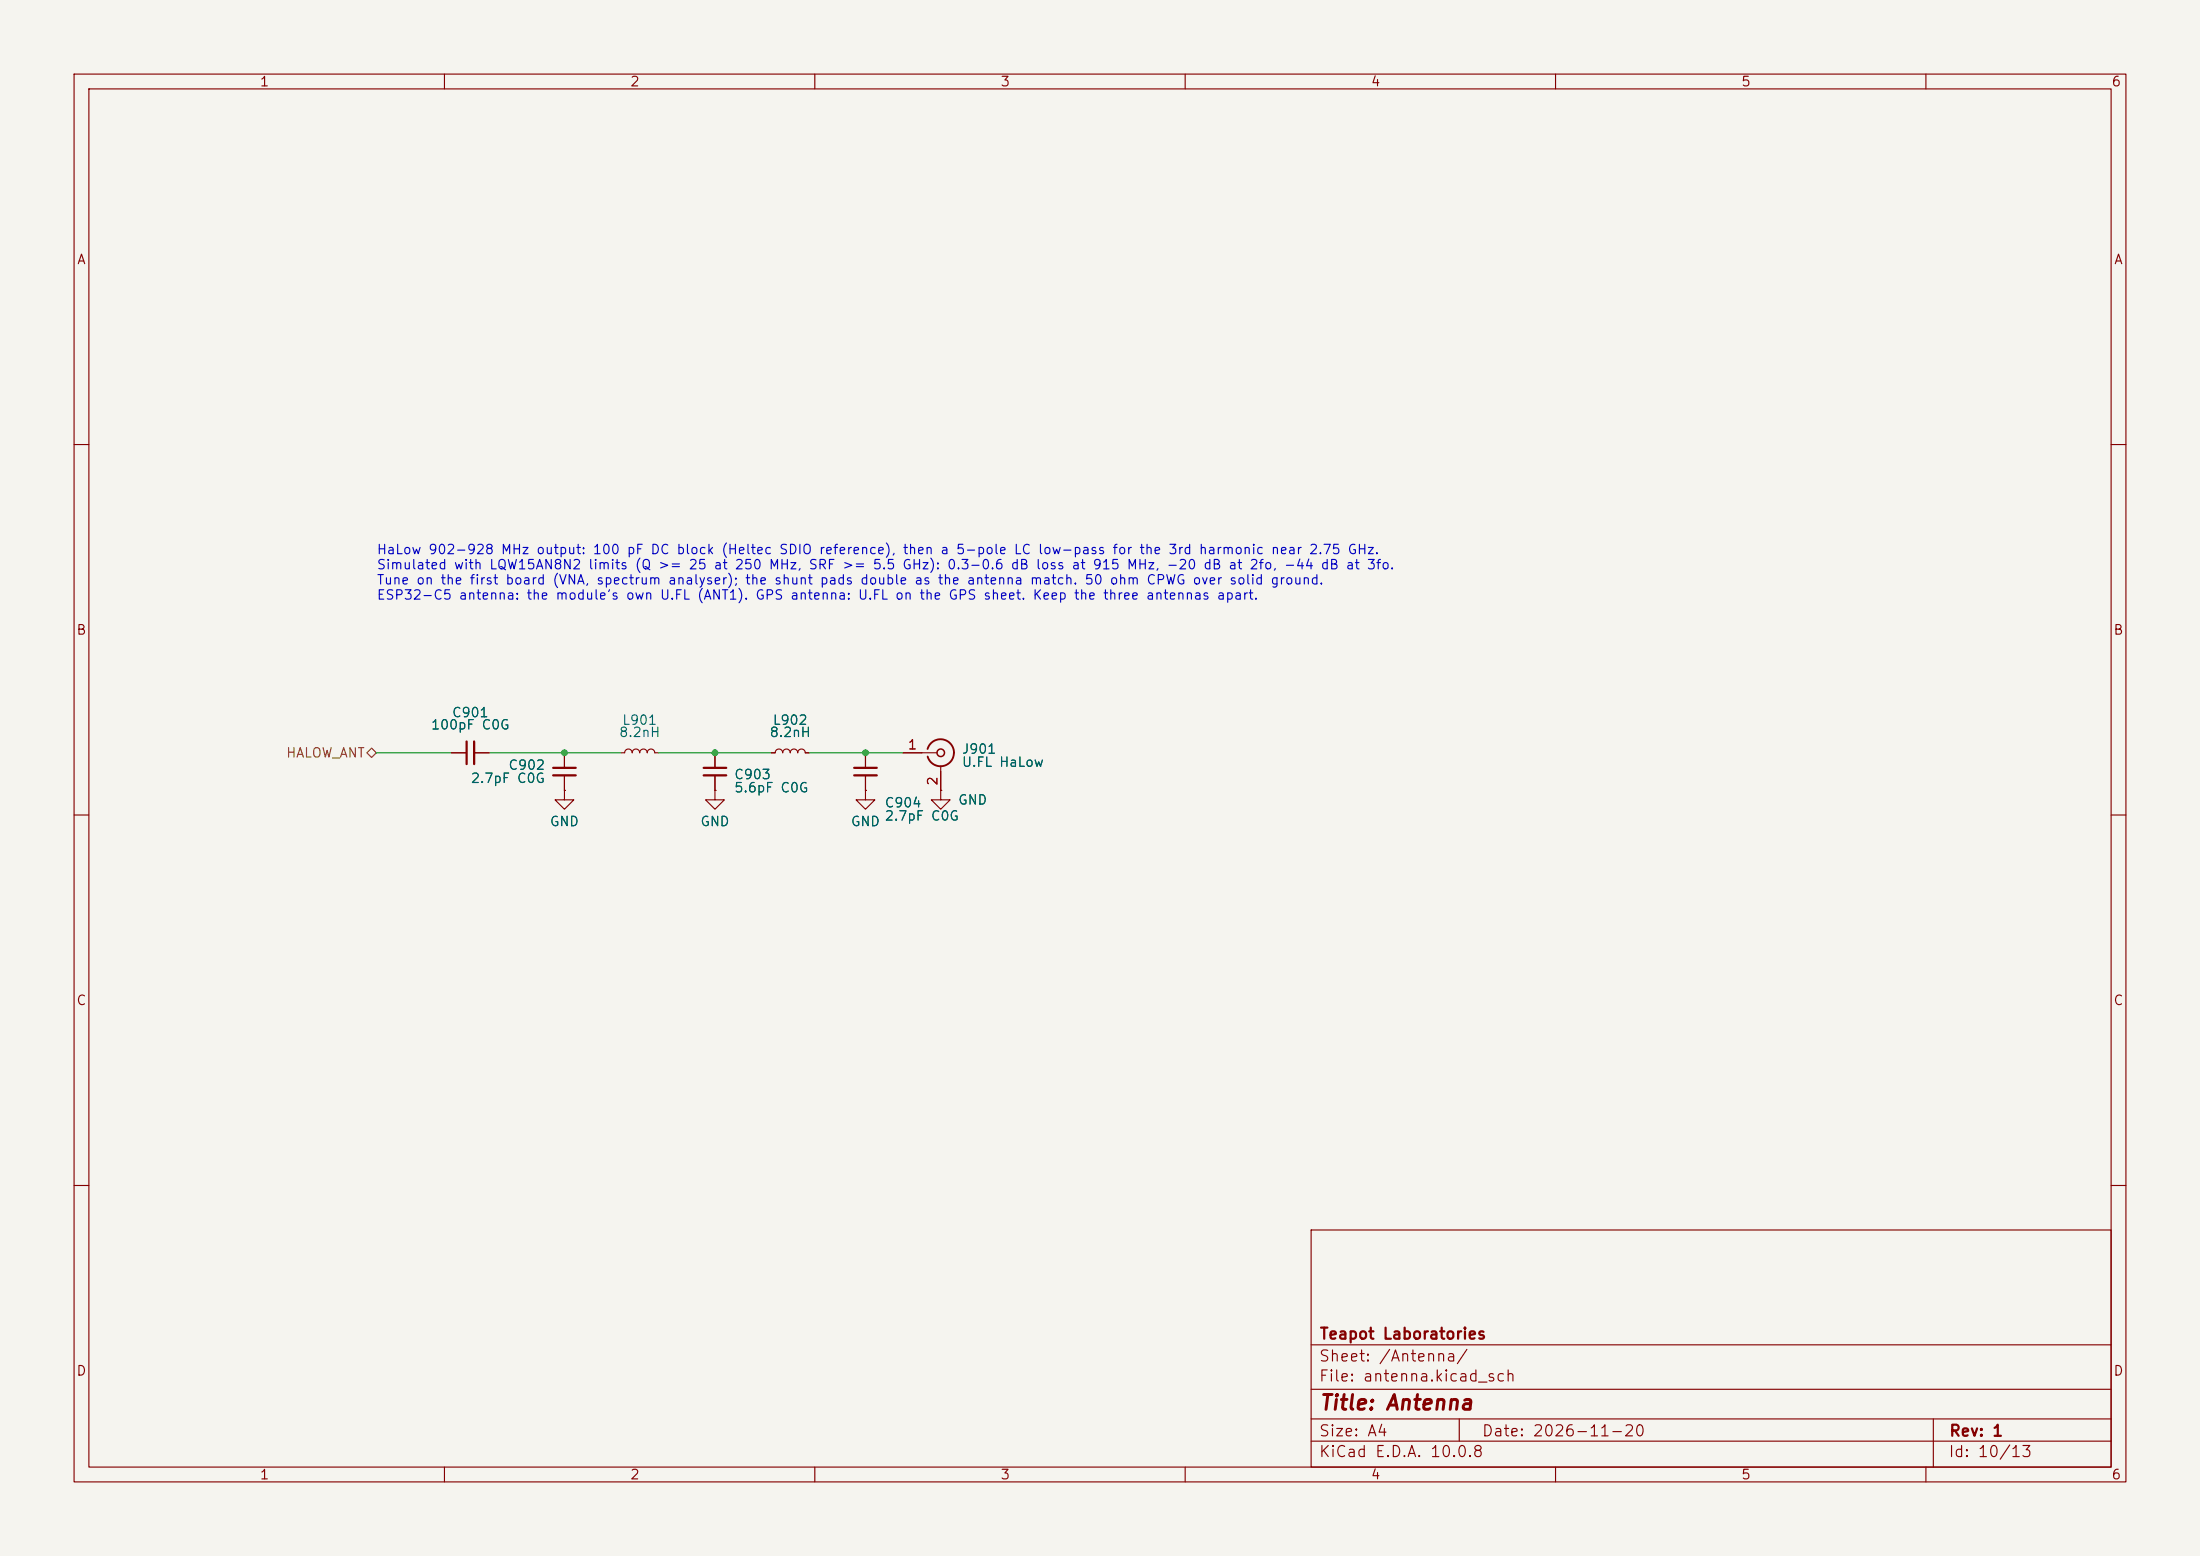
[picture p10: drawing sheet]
<svg xmlns="http://www.w3.org/2000/svg" width="297mm" height="210mm" viewBox="0 0 297 210" stroke-linecap="round" stroke-linejoin="round" font-family="sans-serif">
<path d="M0 0h297v210h-297z" fill="#f5f4ef" stroke="#f5f4ef" stroke-width=".14"/>
<g fill="none" stroke="#840000" stroke-width=".15">
<path d="M10 10h277v190h-277zM12 12h273v186h-273zM60 10v2M110 10v2M160 10v2M210 10v2M260 10v2M10 60h2M285 60h2M10 110h2M61 101.6h2M64 101.6h2"/>
<path d="M76.2 106.7v1.3h1.3l-1.3 1.2-1.3-1.2h1.3M76.2 106.7h.1M76.2 101.6v2M76.2 104.6v2.1M83.8 101.6h.5a.51 .51 0 0 1 .5-.5 .51 .51 0 0 1 .5 .5 .51 .51 0 0 1 .6-.5 .51 .51 0 0 1 .5 .5 .51 .51 0 0 1 .5-.5 .51 .51 0 0 1 .5 .5 .51 .51 0 0 1 .5-.5 .51 .51 0 0 1 .5 .5h.5M96.5 106.7v1.3h1.3l-1.3 1.2-1.3-1.2h1.3M96.5 106.7h.1M96.5 101.6v2M96.5 104.6v2.1M104.1 101.6h.5a.51 .51 0 0 1 .6-.5 .51 .51 0 0 1 .5 .5 .51 .51 0 0 1 .5-.5 .51 .51 0 0 1 .5 .5 .51 .51 0 0 1 .5-.5 .51 .51 0 0 1 .5 .5 .51 .51 0 0 1 .5-.5 .51 .51 0 0 1 .5 .5h.5M116.8 106.7v1.3h1.3l-1.3 1.2-1.2-1.2h1.2M116.8 106.7h.1"/>
<path d="M116.8 101.6v2M116.8 104.6v2.1M121.9 101.6h4.6M127 106.7v1.3h1.3l-1.3 1.2-1.3-1.2h1.3M127 106.7h.1M127 103.4v3.3M285 110h2M10 160h2M177 166h108v32h-108zM285 160h2M60 198v2M110 198v2"/>
<path d="M160 198v2M177 194.5h108M177 191.5h108M177 187.5h108M177 181.5h108M197 191.5v3M210 198v2M260 198v2M261 191.5v6.5"/>
</g>
<path d="M125.2 101.1a1.81 1.81 0 0 1 2.8-1 1.81 1.81 0 0 1 0 3 1.81 1.81 0 0 1-2.8-1" fill="none" stroke="#840000" stroke-width=".25"/>
<circle cx="127" cy="101.6" r=".51" fill="none" stroke="#840000" stroke-width=".2"/>
<path d="M63 100.1v3M64 100.1v3M74.7 103.6h3M74.7 104.6h3M95 103.6h3M95 104.6h3M115.3 103.6h3.1M115.3 104.6h3.1" fill="none" stroke="#840000" stroke-width=".3"/>
<path d="M49.5 101.6l.7-.6 .6 .6-.6 .6z" fill="none" stroke="#725600" stroke-width=".15"/>
<path d="M50.8 101.6h10.2M66 101.6h17.8M88.9 101.6h15.2M109.2 101.6h12.7" fill="none" stroke="#009600" stroke-width=".15"/>
<g fill="#009600">
<circle cx="76.2" cy="101.6" r=".46"/>
<circle cx="96.5" cy="101.6" r=".46"/>
<circle cx="116.8" cy="101.6" r=".46"/>
</g>
<text font-size="2" fill="#840000" x="178" y="190.8">Title: Antenna</text>
<g font-size="1.5" fill="#840000">
<text x="178" y="184.1">Sheet: /Antenna/</text>
<text x="178" y="181.1">Teapot Laboratories</text>
<text x="178" y="186.8">File: antenna.kicad_sch</text>
<text x="178" y="197">KiCad E.D.A. 10.0.8</text>
<text x="178" y="194.2">Size: A4</text>
<text x="200" y="194.2">Date: 2026-11-20</text>
<text x="263" y="197">Id: 10/13</text>
<text x="263" y="194.2">Rev: 1</text>
</g>
<g font-size="1.3" fill="#840000">
<text x="35" y="12">1</text>
<text x="85" y="12">2</text>
<text x="135" y="12">3</text>
<text x="185" y="12">4</text>
<text x="235" y="12">5</text>
<text x="285" y="12">6</text>
<text x="10.3" y="36">A</text>
<text x="285.3" y="36">A</text>
<text x="10.2" y="86">B</text>
<text x="285.2" y="86">B</text>
<text x="10.2" y="136">C</text>
<text x="285.2" y="136">C</text>
<text x="10.2" y="186">D</text>
<text x="285.2" y="186">D</text>
<text x="35" y="200">1</text>
<text x="85" y="200">2</text>
<text x="135" y="200">3</text>
<text x="185" y="200">4</text>
<text x="235" y="200">5</text>
<text x="285" y="200">6</text>
</g>
<g font-size="1.3" fill="#0000c2">
<text x="50.8" y="75.1">HaLow 902-928 MHz output: 100 pF DC block (Heltec SDIO reference), then a 5-pole LC low-pass for the 3rd harmonic near 2.75 GHz.</text>
<text x="50.8" y="77.2">Simulated with LQW15AN8N2 limits (Q &gt;= 25 at 250 MHz, SRF &gt;= 5.5 GHz): 0.3-0.6 dB loss at 915 MHz, -20 dB at 2fo, -44 dB at 3fo.</text>
<text x="50.8" y="79.2">Tune on the first board (VNA, spectrum analyser); the shunt pads double as the antenna match. 50 ohm CPWG over solid ground.</text>
<text x="50.8" y="81.3">ESP32-C5 antenna: the module's own U.FL (ANT1). GPS antenna: U.FL on the GPS sheet. Keep the three antennas apart.</text>
</g>
<g font-size="1.3" fill="#006464">
<text x="58.1" y="98.8">100pF C0G</text>
<text x="60.9" y="97.1">C901</text>
<text x="83.5" y="99.8">8.2nH</text>
<text x="83.9" y="98.1">L901</text>
<text x="103.8" y="99.8">8.2nH</text>
<text x="104.2" y="98.1">L902</text>
<text x="63.5" y="106">2.7pF C0G</text>
<text x="68.5" y="104.2">C902</text>
<text x="99" y="105.5">C903</text>
<text x="99" y="107.3">5.6pF C0G</text>
<text x="129.8" y="102">J901</text>
<text x="129.8" y="103.8">U.FL HaLow</text>
<text x="74.1" y="111.8">GND</text>
<text x="94.5" y="111.8">GND</text>
<text x="114.8" y="111.8">GND</text>
<text x="119.3" y="109.3">C904</text>
<text x="119.3" y="111.1">2.7pF C0G</text>
<text x="129.3" y="108.9">GND</text>
</g>
<g font-size="1.3" fill="#a90000">
<text x="122.5" y="101.5">1</text>
<text x="126.9" y="106.1" transform="rotate(-90 126.9 106.1)">2</text>
</g>
<text font-size="1.3" fill="#725600" x="38.5" y="102.6">HALOW_ANT</text>
</svg>
